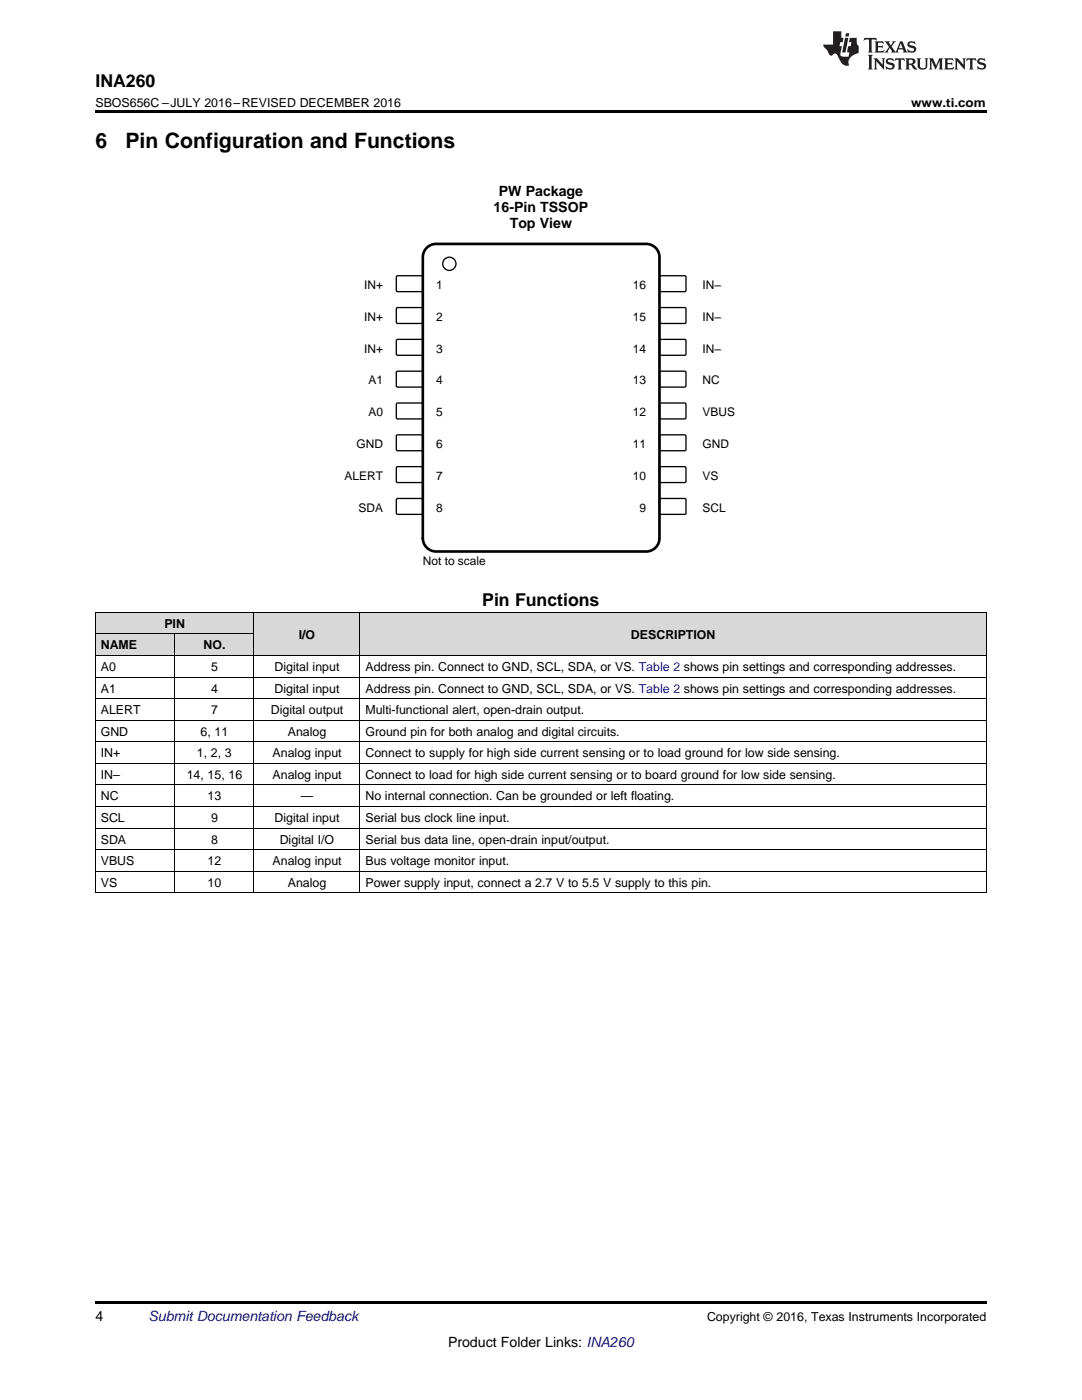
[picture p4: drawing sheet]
<svg xmlns="http://www.w3.org/2000/svg" width="216mm" height="279mm" viewBox="0 0 216 279" stroke-linecap="round" stroke-linejoin="round" font-family="sans-serif">
<g fill="#d8d8d8">
<path d="M50.7 122.3h21.2v8.6h-21.2z"/>
<path d="M71.9 122.3h124.9v8.6h-124.9z"/>
<path d="M19 126.6h15.9v4.3h-15.9z"/>
<path d="M34.9 126.6h15.8v4.3h-15.8z"/>
<path d="M19 122.3h15.9v4.3h-15.9z"/>
<path d="M34.9 122.3h15.8v4.3h-15.8z"/>
</g>
<path d="M19 178.2h.2zM50.6 178.2h.1zM71.8 178.2h.1zM196.7 178.2h.1zM19 259.7h177.8v.5h-177.8z" fill="#000"/>
<g fill="none" stroke="#000" stroke-width=".2">
<path d="M19 139.4h177.8M19 135.1h177.8M19 130.8h177.8M19 126.5h31.7M19 122.2h177.8M19.1 122.2v56M34.8 126.5v51.7M50.7 122.2v56M71.8 122.2v56M196.8 122.2v56M19 156.7h177.8M19 152.3h177.8"/>
<path d="M19 148h177.8M19 143.7h177.8M19 178.2h177.8M19 173.9h177.8M19 169.6h177.8M19 165.3h177.8M19 161h177.8"/>
</g>
<path d="M79.2 55.1h5l.2 .2-.1 2.8-.2 .1h-4.9l-.1-.3v-2.6z" fill-rule="evenodd" fill="#fff"/>
<path d="M79.2 55.1h5l.2 .2-.1 2.8-.2 .1h-4.9l-.1-.3v-2.6z" fill="none" stroke="#000" stroke-width=".26"/>
<path d="M131.7 55.1h5l.2 .2-.1 2.8-.2 .1h-4.9l-.1-.3v-2.6z" fill-rule="evenodd" fill="#fff"/>
<path d="M131.7 55.1h5l.2 .2-.1 2.8-.2 .1h-4.9l-.1-.3v-2.6z" fill="none" stroke="#000" stroke-width=".26"/>
<path d="M79.2 61.4h5l.2 .2-.1 2.8-.2 .2-4.9-.1-.1-.2v-2.7z" fill-rule="evenodd" fill="#fff"/>
<path d="M79.2 61.4h5l.2 .2-.1 2.8-.2 .2-4.9-.1-.1-.2v-2.7z" fill="none" stroke="#000" stroke-width=".26"/>
<path d="M131.7 61.4h5l.2 .2-.1 2.8-.2 .2-4.9-.1-.1-.2v-2.7z" fill-rule="evenodd" fill="#fff"/>
<path d="M131.7 61.4h5l.2 .2-.1 2.8-.2 .2-4.9-.1-.1-.2v-2.7z" fill="none" stroke="#000" stroke-width=".26"/>
<path d="M79.2 67.8h5l.2 .2-.1 2.8-.2 .1h-4.9l-.1-.3v-2.6z" fill-rule="evenodd" fill="#fff"/>
<path d="M79.2 67.8h5l.2 .2-.1 2.8-.2 .1h-4.9l-.1-.3v-2.6z" fill="none" stroke="#000" stroke-width=".26"/>
<path d="M131.7 67.8h5l.2 .2-.1 2.8-.2 .1h-4.9l-.1-.3v-2.6z" fill-rule="evenodd" fill="#fff"/>
<path d="M131.7 67.8h5l.2 .2-.1 2.8-.2 .1h-4.9l-.1-.3v-2.6z" fill="none" stroke="#000" stroke-width=".26"/>
<path d="M79.2 74.1h5l.2 .2-.1 2.8-.2 .2-4.9-.1-.1-.2v-2.7z" fill-rule="evenodd" fill="#fff"/>
<path d="M79.2 74.1h5l.2 .2-.1 2.8-.2 .2-4.9-.1-.1-.2v-2.7z" fill="none" stroke="#000" stroke-width=".26"/>
<path d="M131.7 74.1h5l.2 .2-.1 2.8-.2 .2-4.9-.1-.1-.2v-2.7z" fill-rule="evenodd" fill="#fff"/>
<path d="M131.7 74.1h5l.2 .2-.1 2.8-.2 .2-4.9-.1-.1-.2v-2.7z" fill="none" stroke="#000" stroke-width=".26"/>
<path d="M79.2 80.5h5l.2 .2-.1 2.8-.2 .1h-4.9l-.1-.3v-2.6z" fill-rule="evenodd" fill="#fff"/>
<path d="M79.2 80.5h5l.2 .2-.1 2.8-.2 .1h-4.9l-.1-.3v-2.6z" fill="none" stroke="#000" stroke-width=".26"/>
<path d="M131.7 80.5h5l.2 .2-.1 2.8-.2 .1h-4.9l-.1-.3v-2.6z" fill-rule="evenodd" fill="#fff"/>
<path d="M131.7 80.5h5l.2 .2-.1 2.8-.2 .1h-4.9l-.1-.3v-2.6z" fill="none" stroke="#000" stroke-width=".26"/>
<path d="M79.1 86.9l.2-.1h4.9l.2 .2-.1 2.8-.2 .2-4.9-.1-.1-.2z" fill-rule="evenodd" fill="#fff"/>
<path d="M79.1 86.9l.2-.1h4.9l.2 .2-.1 2.8-.2 .2-4.9-.1-.1-.2z" fill="none" stroke="#000" stroke-width=".26"/>
<path d="M131.7 86.8h5l.2 .2-.1 2.8-.2 .2-4.9-.1-.1-.2v-2.7z" fill-rule="evenodd" fill="#fff"/>
<path d="M131.7 86.8h5l.2 .2-.1 2.8-.2 .2-4.9-.1-.1-.2v-2.7z" fill="none" stroke="#000" stroke-width=".26"/>
<path d="M79.1 93.3l.2-.2 4.9 .1 .2 .2-.1 2.8-.2 .1h-4.9l-.1-.3z" fill-rule="evenodd" fill="#fff"/>
<path d="M79.1 93.3l.2-.2 4.9 .1 .2 .2-.1 2.8-.2 .1h-4.9l-.1-.3z" fill="none" stroke="#000" stroke-width=".26"/>
<path d="M131.7 93.2h5l.2 .2-.1 2.8-.2 .1h-4.9l-.1-.3v-2.6z" fill-rule="evenodd" fill="#fff"/>
<path d="M131.7 93.2h5l.2 .2-.1 2.8-.2 .1h-4.9l-.1-.3v-2.6z" fill="none" stroke="#000" stroke-width=".26"/>
<path d="M79.1 99.6l.2-.1h4.9l.2 .2-.1 2.8-.2 .2-4.9-.1-.1-.2z" fill-rule="evenodd" fill="#fff"/>
<path d="M79.1 99.6l.2-.1h4.9l.2 .2-.1 2.8-.2 .2-4.9-.1-.1-.2z" fill="none" stroke="#000" stroke-width=".26"/>
<path d="M131.7 99.5h5l.2 .2-.1 2.8-.2 .2-4.9-.1-.1-.2v-2.7z" fill-rule="evenodd" fill="#fff"/>
<g fill="none" stroke="#000" stroke-width=".26">
<path d="M131.7 99.5h5l.2 .2-.1 2.8-.2 .2-4.9-.1-.1-.2v-2.7z"/>
<circle cx="89.7" cy="52.6" r="1.32"/>
</g>
<path d="M85.4 49.3l1-.6h.6h41.9a2.65 2.65 0 0 1 2.7 2.6v56.1a2.65 2.65 0 0 1-2.7 2.7h-41.9a2.65 2.65 0 0 1-2.6-2.7v-56.1a2.64 2.64 0 0 1 1-2z" fill="none" stroke="#000" stroke-width=".53"/>
<path d="M19 22h177.8v.5h-177.8z" fill="#000"/>
<g fill="#231f20">
<path d="M172.5 7.6l-.1 .5 .4-.2h.6v.1v2.1l-.2 .4h.9l-.2-.4v-2.1l.1-.1h.5l.5 .2-.2-.5zM174.5 8.3l.2 .3v1.5l-.2 .4h1.8l.2-.6a1.04 1.04 0 0 1-1.3 .2v-.7h.6l.3 .2v-.6l-.3 .2h-.6v-.6l.8-.1 .4 .3-.2-.5zM176.5 8.3l.9 1.1-.9 1.1h.8l-.2-.2 .4-.7 .5 .7-.2 .2h1.5l-.2-.2 .2-.4h.9l.1 .4-.2 .2h1l-.3-.3-.7-1.9h-.5l-.9 2-.8-1 .9-1h-.8l.1 .3-.4 .5-.3-.6 .1-.2zM179.7 8.6l.4 1h-.7zM181.3 8.4a.63 .63 0 0 0-.2 .7 .63 .63 0 0 0 .6 .4l.6 .2 .1 .2a.75 .75 0 0 1-.7 .4 .75 .75 0 0 1-.6-.5l.1 .7 .1-.1a1.11 1.11 0 0 0 1.5-.6 1.13 1.13 0 0 0-1.2-.8l-.1-.4a1.04 1.04 0 0 1 1.2 .2l-.2-.5-.2 .1-.4-.2zM173.2 10.9l.2 .4v2.2l-.2 .4h1l-.3-.4v-2.2l.3-.4zM174.3 11.6l.3 .4v1.5l-.3 .4h.8l-.2-.4v-1.3l1.5 1.7v-1.9l.2-.4h-.7l.2 .4v.9l-1.1-1.3zM177 11.8a.62 .62 0 0 0-.2 .7 .62 .62 0 0 0 .6 .4l.6 .1 .1 .3a.76 .76 0 0 1-.7 .3 .76 .76 0 0 1-.7-.4l.2 .7 .1-.1a1.11 1.11 0 0 0 1.5-.6 1.13 1.13 0 0 0-1.2-.8l-.1-.4a1.04 1.04 0 0 1 1.2 .2l-.2-.6-.2 .1-.5-.1zM178.7 11.6l-.2 .6a.61 .61 0 0 1 .8-.3v1.6l-.2 .4h.9l-.2-.4v-1.6a.63 .63 0 0 1 .7 .3l-.1-.6zM180.6 11.6l.3 .4v1.5l-.3 .4h1l-.2-.2-.1-.8 .6 .2a.76 .76 0 0 0 1.2 .7l-1-1a.58 .58 0 0 0 .6-.5 .58 .58 0 0 0-.5-.6zM181.4 11.9h.1a.45 .45 0 0 1 .5 .1 .45 .45 0 0 1 .1 .5l-.8 .2zM182.9 11.6l.2 .2a2.17 2.17 0 0 0 .3 1.9 .99 .99 0 0 0 1.6-.6v-1.1l.2-.4h-.7l.2 .2a1.92 1.92 0 0 1-.2 1.8 .6 .6 0 0 1-.9-.5v-1.1l.2-.4zM185.4 11.6l.2 .4v1.5l-.2 .4h.7l-.2-.4v-1.4l.8 1.8 .8-1.8v1.4l-.2 .4h.9l-.2-.4v-1.5l.2-.4h-.8l-.6 1.5-.6-1.5zM188.4 11.6l.2 .4v1.5l-.2 .4h1.8l.1-.6a1.04 1.04 0 0 1-1.2 .1v-.6h.5l.4 .2v-.6l-.4 .2h-.5v-.7h.8l.3 .3-.1-.6zM190.5 11.6l.2 .4v1.5l-.2 .4h.7l-.2-.4v-1.3l1.5 1.7v-1.9l.2-.4h-.7l.2 .4v.9l-1.1-1.3zM192.9 11.6l-.1 .6a.61 .61 0 0 1 .7-.3l.1 1.6-.3 .4h1l-.3-.4 .1-1.6a.63 .63 0 0 1 .7 .3l-.1-.6zM195.2 11.8a.62 .62 0 0 0-.2 .7 .62 .62 0 0 0 .6 .4l.6 .1 .1 .3a.76 .76 0 0 1-.7 .3 .76 .76 0 0 1-.6-.4l.1 .7 .1-.1a1.11 1.11 0 0 0 1.6-.6 1.13 1.13 0 0 0-1.3-.8l-.1-.4a1.04 1.04 0 0 1 1.2 .2l-.1-.6-.2 .1-.5-.1z"/>
<path d="M166.2 6.3v2.6h-1.9v.4l.8 .9a.91 .91 0 0 0 1 .8 .56 .56 0 0 1 .5-.3 .56 .56 0 0 1 .5 .3l.4 .8a1.53 1.53 0 0 0 1.9 1.2 1.54 1.54 0 0 1 1-2.1l.9-.3v-1.4a1.52 1.52 0 0 1-.4-1.6h-1.3l-.2 .8h.5l-.2 .8h-.5l-.1 1v.2l.4 .1-.2 .8a1.93 1.93 0 0 1-1.6-.3l.3-1.8h-.5l.2-.8h.4l.2-.8h-.4v-1.3zM168.6 7.6l-.6 2.9h.7l.6-2.9zM168.8 6.6l-.1 .7h.6l.2-.7z"/>
</g>
<g font-size="4.2">
<text x="19" y="29.6">6</text>
<text x="25" y="29.6">Pin Configuration and Functions</text>
</g>
<g font-size="3.5">
<text x="19" y="17.3">INA260</text>
<text x="96.2" y="121">Pin Functions</text>
</g>
<g font-size="2.8">
<text x="99.5" y="39.2">PW Package</text>
<text x="98.5" y="42.3">16-Pin TSSOP</text>
<text x="101.7" y="45.5">Top View</text>
<text x="19" y="263.6">4</text>
<text x="89.4" y="268.9">Product Folder Links: INA260</text>
</g>
<text font-size="2.8" fill="#0000c8" x="29.6" y="263.6">Submit Documentation Feedback</text>
<g font-size="2.5">
<text x="19" y="21.4">SBOS656C –JULY 2016–REVISED DECEMBER 2016</text>
<text x="181.8" y="21.4">www.ti.com</text>
<text x="32.8" y="125.3">PIN</text>
<text x="20.1" y="129.6">NAME</text>
<text x="40.6" y="129.6">NO.</text>
<text x="59.6" y="127.5">I/O</text>
<text x="125.9" y="127.5">DESCRIPTION</text>
<text x="20.1" y="133.9">A0</text>
<text x="42.1" y="133.9">5</text>
<text x="54.8" y="133.9">Digital input</text>
<text x="72.9" y="133.9">Address pin. Connect to GND, SCL, SDA, or VS. Table 2 shows pin settings and corresponding addresses.</text>
<text x="20.1" y="138.2">A1</text>
<text x="20.1" y="142.5">ALERT</text>
<text x="42.1" y="138.2">4</text>
<text x="42.1" y="142.5">7</text>
<text x="54" y="142.5">Digital output</text>
<text x="54.8" y="138.2">Digital input</text>
<text x="72.9" y="138.2">Address pin. Connect to GND, SCL, SDA, or VS. Table 2 shows pin settings and corresponding addresses.</text>
<text x="72.9" y="142.5">Multi-functional alert, open-drain output.</text>
<text x="20.1" y="146.8">GND</text>
<text x="40" y="146.8">6, 11</text>
<text x="57.4" y="146.8">Analog</text>
<text x="72.9" y="146.8">Ground pin for both analog and digital circuits.</text>
<text x="20.1" y="151.1">IN+</text>
<text x="20.1" y="155.4">IN–</text>
<text x="37.3" y="155.4">14, 15, 16</text>
<text x="39.3" y="151.1">1, 2, 3</text>
<text x="54.4" y="151.1">Analog input</text>
<text x="54.4" y="155.4">Analog input</text>
<text x="72.9" y="151.1">Connect to supply for high side current sensing or to load ground for low side sensing.</text>
<text x="72.9" y="155.4">Connect to load for high side current sensing or to board ground for low side sensing.</text>
<text x="20.1" y="159.7">NC</text>
<text x="41.4" y="159.7">13</text>
<text x="60" y="159.7">—</text>
<text x="72.9" y="159.7">No internal connection. Can be grounded or left floating.</text>
<text x="20.1" y="164">SCL</text>
<text x="42.1" y="164">9</text>
<text x="54.8" y="164">Digital input</text>
<text x="72.9" y="164">Serial bus clock line input.</text>
<text x="20.1" y="168.3">SDA</text>
<text x="20.1" y="172.6">VBUS</text>
<text x="41.4" y="172.6">12</text>
<text x="42.1" y="168.3">8</text>
<text x="54.4" y="172.6">Analog input</text>
<text x="55.8" y="168.3">Digital I/O</text>
<text x="72.9" y="168.3">Serial bus data line, open-drain input/output.</text>
<text x="72.9" y="172.6">Bus voltage monitor input.</text>
<text x="20.1" y="177">VS</text>
<text x="41.4" y="177">10</text>
<text x="57.4" y="177">Analog</text>
<text x="72.9" y="177">Power supply input, connect a 2.7 V to 5.5 V supply to this pin.</text>
<text x="141.1" y="263.6">Copyright © 2016, Texas Instruments Incorporated</text>
</g>
<g font-size="2.4">
<text x="72.7" y="57.7">IN+</text>
<text x="87" y="57.7">1</text>
<text x="126.3" y="57.7">16</text>
<text x="140.2" y="57.7">IN±</text>
<text x="72.7" y="64">IN+</text>
<text x="87" y="64">2</text>
<text x="126.3" y="64">15</text>
<text x="140.2" y="64">IN±</text>
<text x="72.7" y="70.4">IN+</text>
<text x="87" y="70.4">3</text>
<text x="126.3" y="70.4">14</text>
<text x="140.2" y="70.4">IN±</text>
<text x="73.5" y="76.7">A1</text>
<text x="87" y="76.7">4</text>
<text x="126.3" y="76.7">13</text>
<text x="140.2" y="76.7">NC</text>
<text x="73.5" y="83.1">A0</text>
<text x="87" y="83.1">5</text>
<text x="126.3" y="83.1">12</text>
<text x="140.2" y="83.1">VBUS</text>
<text x="71.1" y="89.4">GND</text>
<text x="87" y="89.4">6</text>
<text x="126.3" y="89.4">11</text>
<text x="140.2" y="89.4">GND</text>
<text x="68.8" y="95.8">ALERT</text>
<text x="87" y="95.8">7</text>
<text x="126.3" y="95.8">10</text>
<text x="140.2" y="95.8">VS</text>
<text x="71.5" y="102.1">SDA</text>
<text x="87" y="102.1">8</text>
<text x="127.6" y="102.1">9</text>
<text x="140.2" y="102.1">SCL</text>
<text x="84.4" y="112.7">Not to scale</text>
</g>
</svg>
